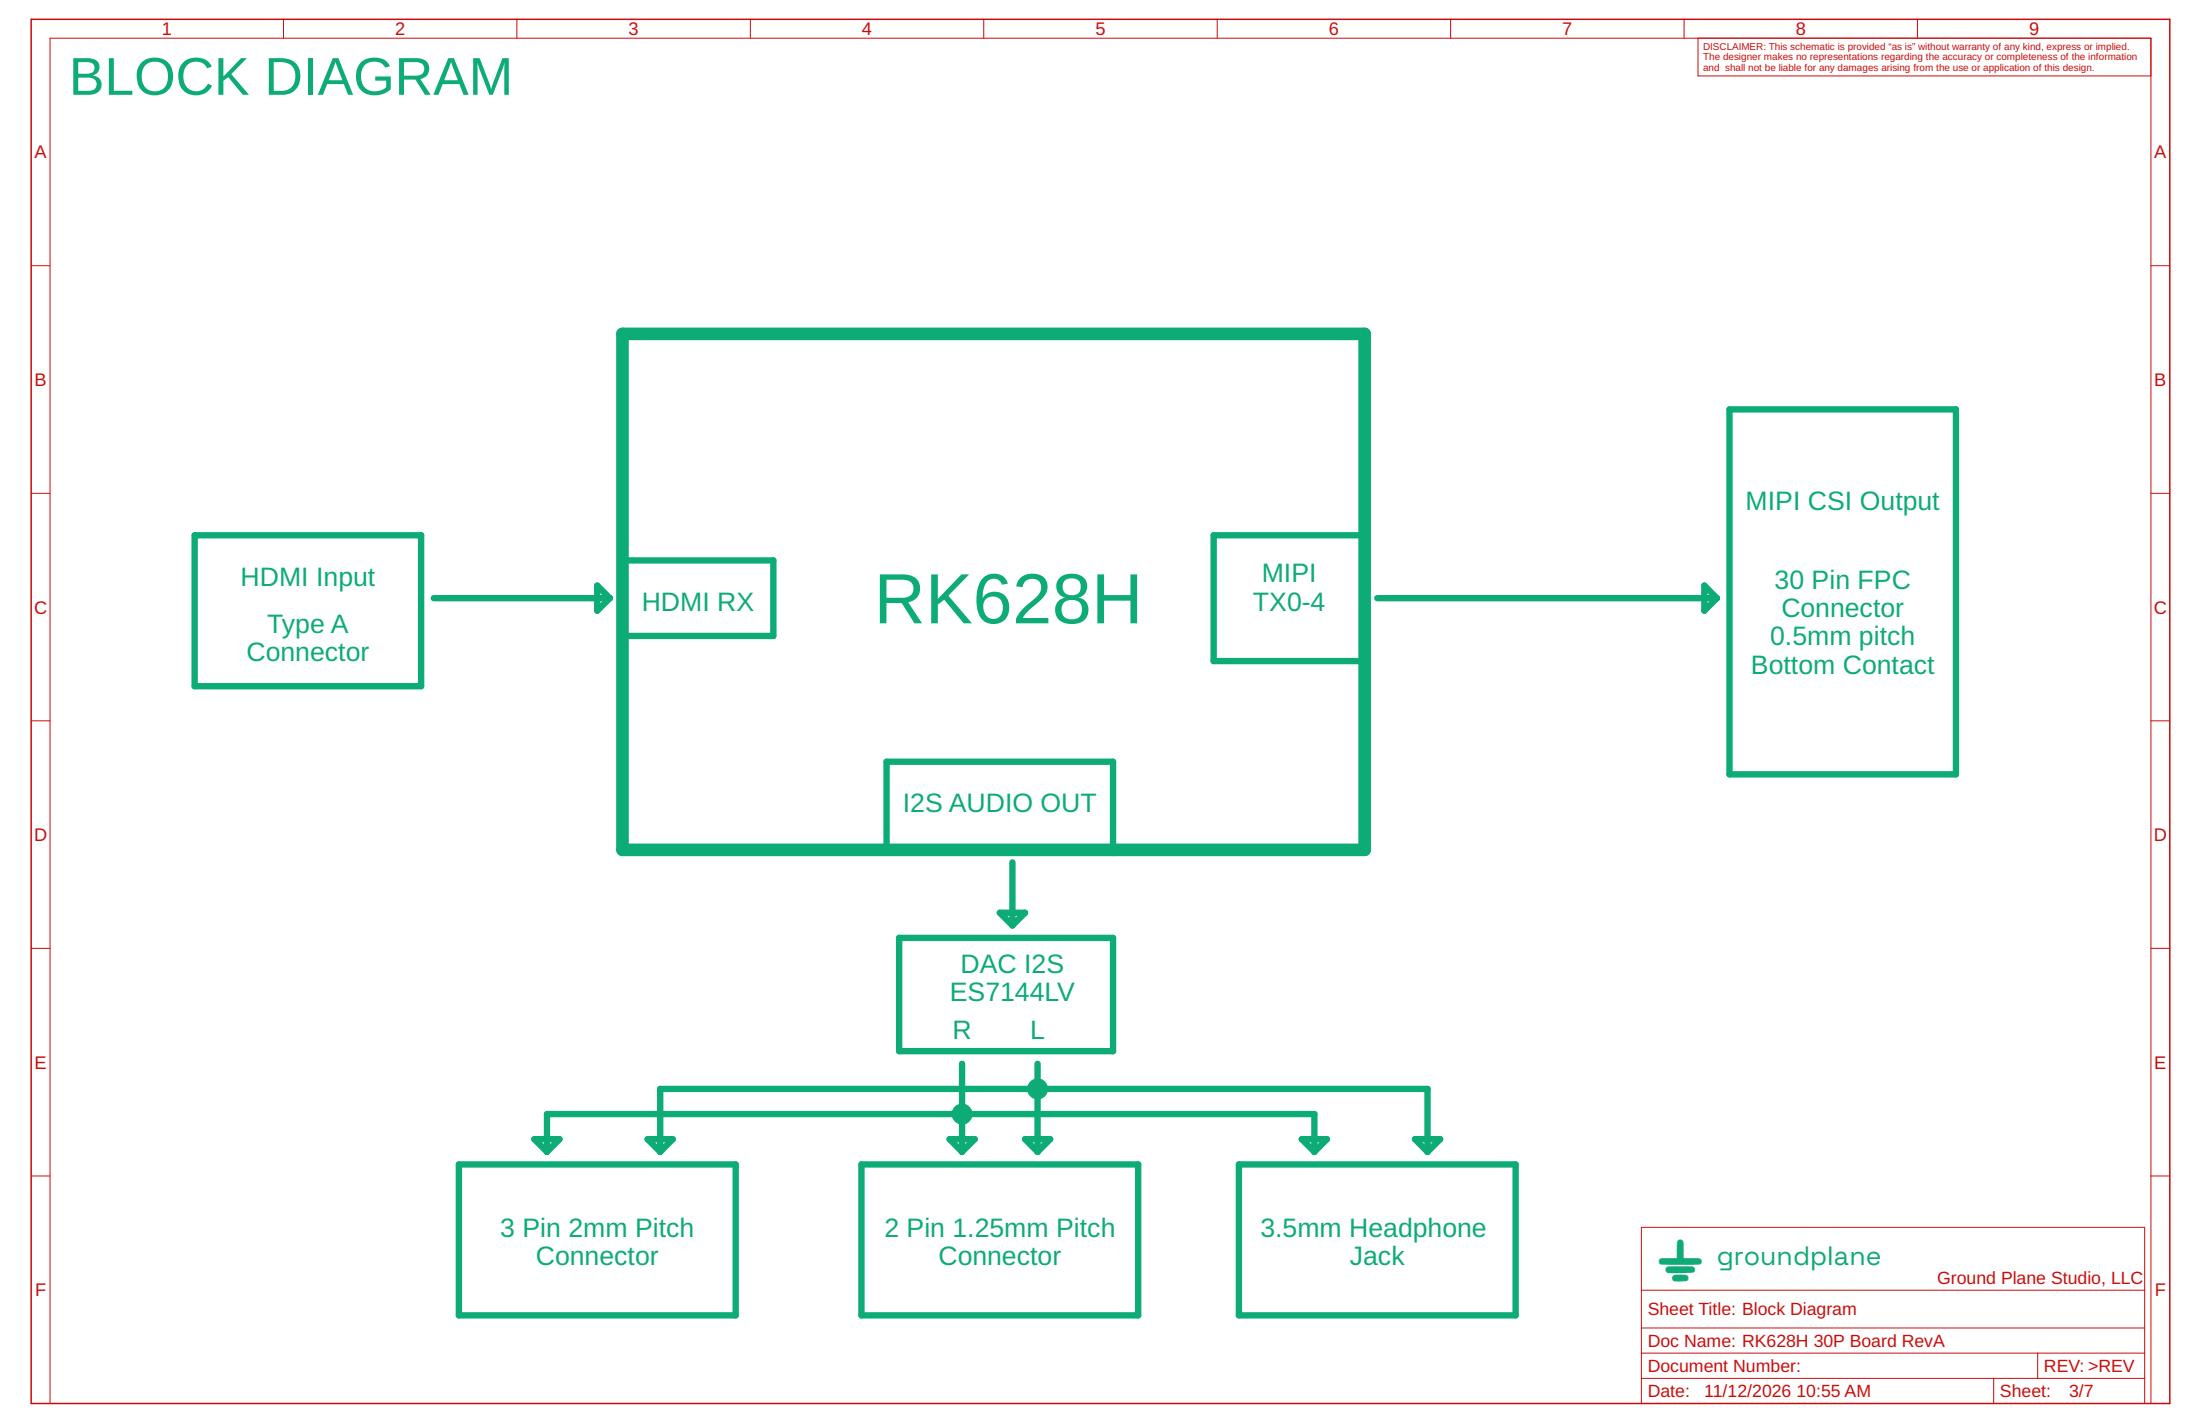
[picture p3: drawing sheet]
<svg xmlns="http://www.w3.org/2000/svg" width="432mm" height="279mm" viewBox="0 0 432 279" stroke-linecap="round" stroke-linejoin="round" font-family="sans-serif">
<g fill="none" stroke="#c90d0c" stroke-width=".2">
<path d="M55.6 3.8v3.7M101.5 3.8v3.7M147.3 3.8v3.7M193.1 3.8v3.7M238.9 3.8v3.7M284.7 3.8v3.7M330.5 3.8v3.7M333.3 7.5v7.4h88.9M376.3 3.8v3.7M6.1 52.1h3.7M422.2 52.1h3.7M6.1 96.8h3.7"/>
<path d="M422.2 96.8h3.7M6.1 141.4h3.7M422.2 141.4h3.7M6.1 186.1h3.7M422.2 186.1h3.7M6.1 230.7h3.7M422.2 230.7h3.7M322.2 240.8h98.7v34.6h-98.7zM322.2 253.2h98.7M9.8 275.4v-267.9h412.4v267.9M322.2 265.5h98.7M322.2 270.4h98.7"/>
<path d="M322.2 260.6h98.7M391.3 270.4v5M399.9 265.5v4.9"/>
</g>
<path d="M6.1 3.8h419.8v271.6h-419.8z" fill="none" stroke="#c90d0c" stroke-width=".3"/>
<g fill="#0dab76" stroke="#0dab76" stroke-width=".2">
<circle cx="188.8" cy="218.6" r="1.97"/>
<circle cx="203.7" cy="213.6" r="1.98"/>
<circle cx="218.5" cy="166.8" r=".49"/>
<circle cx="119.7" cy="117.4" r=".49"/>
<circle cx="198.7" cy="181.6" r=".49"/>
<circle cx="188.8" cy="226" r=".49"/>
<circle cx="203.6" cy="226" r=".49"/>
<circle cx="258" cy="226" r=".49"/>
<circle cx="107.4" cy="226" r=".49"/>
<circle cx="129.6" cy="226" r=".49"/>
<circle cx="280.2" cy="226" r=".49"/>
<circle cx="337" cy="117.4" r=".49"/>
</g>
<path d="M122.2 65.5h145.6v101.3h-145.6z" fill="none" stroke="#0dab76" stroke-width="2.5"/>
<g fill="none" stroke="#0dab76" stroke-width="1.2">
<path d="M339.4 80.3h44.5v71.6h-44.5zM38.2 105h44.5v29.6h-44.5zM85.1 117.4h34.6M117.2 114.9l2.5 2.5-2.5 2.4zM122.2 110h29.6v14.8h-29.6M238.2 105h29.6v24.7h-29.6zM270.3 117.4h66.7M334.5 114.9l2.5 2.5-2.5 2.4zM174 149.5h44.5v17.3h-44.5zM196.2 179.1h5l-2.5 2.5zM198.7 169.2v12.4M176.5 184h42v22.2h-42z"/>
<path d="M188.8 208.7v17.3M203.6 208.7v17.3M90.1 228.5h54.3v29.6h-54.3zM104.9 223.5h4.9l-2.4 2.5zM107.4 226v-7.4h150.6v7.4M127.1 223.5h4.9l-2.4 2.5zM129.6 226v-12.3h150.6v12.3M169.1 228.5h54.3v29.6h-54.3zM186.4 223.5h4.9l-2.5 2.5zM201.2 223.5h4.9l-2.5 2.5zM243.2 228.5h54.3v29.6h-54.3zM255.5 223.5h4.9l-2.4 2.5z"/>
<path d="M277.7 223.5h5l-2.5 2.5z"/>
</g>
<text font-size="13.9" fill="#0dab76" x="171.5" y="122.3">RK628H</text>
<text font-size="10.5" fill="#0dab76" x="13.5" y="18.6">BLOCK DIAGRAM</text>
<text font-size="8.9" fill="#22a152" x="325.4" y="249.9">G</text>
<g font-size="5.2" fill="#0dab76">
<text x="342.6" y="100.1">MIPI CSI Output</text>
<text x="47.2" y="114.9">HDMI Input</text>
<text x="126" y="119.8">HDMI RX</text>
<text x="245.9" y="119.8">TX0-4</text>
<text x="247.6" y="114.3">MIPI</text>
<text x="348.3" y="115.5">30 Pin FPC</text>
<text x="52.4" y="124.2">Type A</text>
<text x="349.6" y="121.1">Connector</text>
<text x="48.4" y="129.7">Connector</text>
<text x="347.4" y="126.6">0.5mm pitch</text>
<text x="343.7" y="132.2">Bottom Contact</text>
<text x="177.2" y="159.3">I2S AUDIO OUT</text>
<text x="188.5" y="190.8">DAC I2S</text>
<text x="186.4" y="196.4">ES7144LV</text>
<text x="186.9" y="203.8">R</text>
<text x="202.2" y="203.8">L</text>
<text x="98.2" y="242.7">3 Pin 2mm Pitch</text>
<text x="173.6" y="242.7">2 Pin 1.25mm Pitch</text>
<text x="247.4" y="242.7">3.5mm Headphone</text>
<text x="105.2" y="248.2">Connector</text>
<text x="184.2" y="248.2">Connector</text>
<text x="264.9" y="248.2">Jack</text>
</g>
<text font-size="5.2" fill="#22a152" x="337" y="248.2">groundplane</text>
<g font-size="3.6" fill="#c90d0c">
<text x="31.7" y="6.9">1</text>
<text x="77.6" y="6.9">2</text>
<text x="123.4" y="6.9">3</text>
<text x="169.2" y="6.9">4</text>
<text x="215" y="6.9">5</text>
<text x="260.8" y="6.9">6</text>
<text x="306.6" y="6.9">7</text>
<text x="352.4" y="6.9">8</text>
<text x="398.3" y="6.9">9</text>
<text x="6.8" y="31.1">A</text>
<text x="422.8" y="31.1">A</text>
<text x="6.8" y="75.7">B</text>
<text x="422.8" y="75.7">B</text>
<text x="6.7" y="120.4">C</text>
<text x="422.7" y="120.4">C</text>
<text x="6.7" y="165">D</text>
<text x="422.7" y="165">D</text>
<text x="6.8" y="209.7">E</text>
<text x="422.8" y="209.7">E</text>
<text x="6.9" y="254.3">F</text>
<text x="422.9" y="254.3">F</text>
</g>
<g font-size="3.5" fill="#c90d0c">
<text x="380.2" y="251.9">Ground Plane Studio, LLC</text>
<text x="323.4" y="258.1">Sheet Title: Block Diagram</text>
<text x="323.4" y="269.2">Document Number:</text>
<text x="323.4" y="264.3">Doc Name: RK628H 30P Board RevA</text>
<text x="401.2" y="269.2">REV: &gt;REV</text>
<text x="323.4" y="274.1">Date:</text>
<text x="334.5" y="274.1">11/12/2026</text>
<text x="352.6" y="274.1">10:55 AM</text>
<text x="392.5" y="274.1">Sheet:</text>
<text x="406.1" y="274.1">3/7</text>
</g>
<g font-size="1.9" fill="#c90d0c">
<text x="334.3" y="9.8">DISCLAIMER: This schematic is provided “as is” without warranty of any kind, express or implied.</text>
<text x="334.3" y="11.8">The designer makes no representations regarding the accuracy or completeness of the information</text>
<text x="334.3" y="13.9">and shall not be liable for any damages arising from the use or application of this design.</text>
</g>
</svg>
